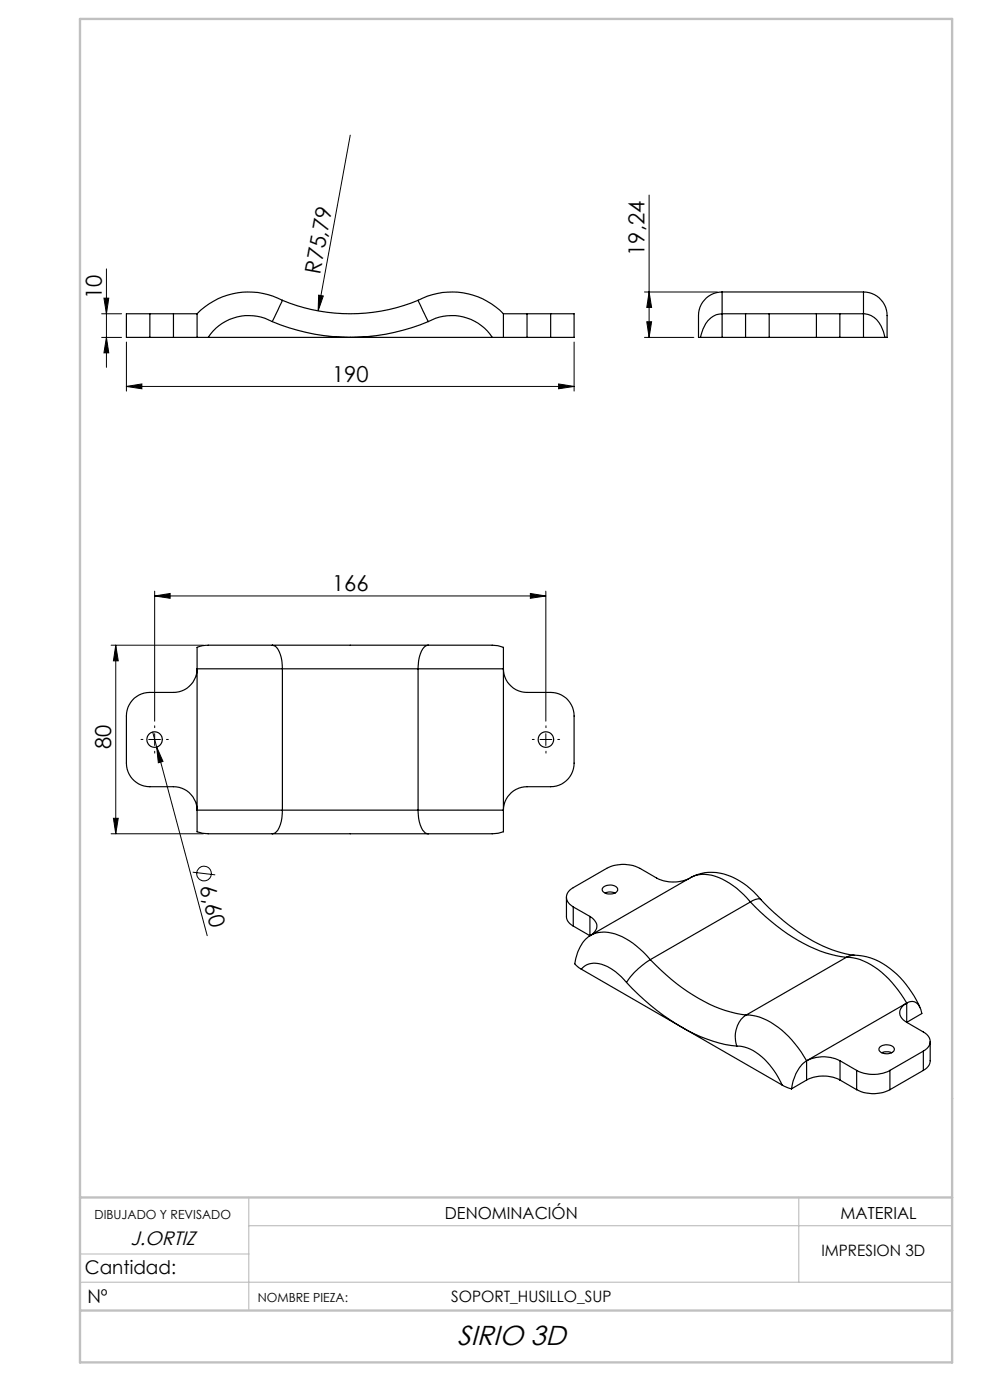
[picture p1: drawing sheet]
<svg xmlns="http://www.w3.org/2000/svg" width="210mm" height="297mm" viewBox="0 0 210 297" stroke-linecap="round" stroke-linejoin="round" font-family="sans-serif">
<g fill="none" stroke="#000" stroke-width=".21">
<path d="M74.3 28.7l-6.8 37.2M22.6 57v20.9M137.7 41.4v30.2M21.6 71.6h4.2M21.6 66.6h4.2M22 63.2h1.1l-.5 3.4zM22.6 71.6l.5 3.3h-1.1zM26.8 72.6v10.4M67.6 62.6l1 .2-1.1 3.1zM121.8 72.6v10.4M136.7 71.6h10.5M136.7 61.9h15.5"/>
<path d="M137.2 68.3h1l-.5 3.3zM137.7 61.9l.5 3.3h-1zM26.8 82l3.3-.5v1zM26.8 82h95M118.5 81.5l3.3 .5-3.3 .5zM23.6 136.9h19.5M24.6 136.9v40M24.6 136.9l.5 3.3h-1zM32.8 126.4l3.3-.5v1zM32.8 125.4v27.6M32.8 126.4h83M112.5 125.9l3.3 .5-3.3 .5z"/>
<path d="M115.8 125.4v27.6M31.5 156.9h2.5M32.4 155.3l.8 3.2M32.8 155.6v2.5M33.2 158.5l1.4 3-1 .3zM33.2 158.5l10.8 40M114.5 156.9h2.6M115.8 155.6v2.5M23.6 176.9h19.5M24.1 173.6h1l-.5 3.3zM40.9 185l4.7 .6"/>
<circle cx="43.3" cy="185.3" r="1.56"/>
</g>
<path d="M30.3 156.9h-.4M32.8 154.4v-.4M32.8 159.4v.4M35.3 156.9h.4M113.3 156.9h-.4M115.8 154.4v-.4M115.8 159.4v.4M118.3 156.9h.4" fill="none" stroke="#000" stroke-width=".21" stroke-dasharray="15.2 1.3 1.3 1.3"/>
<path d="M52.8 254v24M169.4 254v18M17 272h185M17 266h35.8M52.8 260h149.2" fill="none" stroke="#c0c0c0" stroke-width=".25"/>
<path d="M17 4h185v285h-185zM17 254h185M17 278h185" fill="none" stroke="#c0c0c0" stroke-width=".5"/>
<g fill="#000">
<path d="M67.6 62.6l1 .2-1.1 3.1zM33.2 158.5l1.4 3-1 .3z"/>
<path d="M22.6 71.6l.5 3.3h-1.1zM22 63.2h1.1l-.5 3.4zM24.1 173.6h1l-.5 3.3zM24.6 136.9l.5 3.3h-1zM137.2 68.3h1l-.5 3.3zM137.7 61.9l.5 3.3h-1z"/>
<path d="M26.8 82l3.3-.5v1zM118.5 81.5l3.3 .5-3.3 .5zM32.8 126.4l3.3-.5v1zM112.5 125.9l3.3 .5-3.3 .5z"/>
</g>
<g fill="none" stroke="#000" stroke-width=".25">
<path d="M31.8 66.6h-5v5h5M31.8 71.6h5M31.8 66.6h5M31.8 66.6v5M36.8 66.6h5M36.8 71.6h5M36.8 66.6v5M41.8 66.6v5M41.8 71.6h2.4M44.2 71.6h60.2M57.7 68.2a10.3 10.3 0 0 0-13.5 3.4M57.7 68.2a42.5 42.5 0 0 0 33.1 0"/>
<path d="M59.9 63.7a15.3 15.3 0 0 0-18.1 2.9M59.9 63.7l-2.2 4.5M59.9 63.7a37.7 37.7 0 0 0 28.8 0M88.7 63.7l2.1 4.5M88.7 63.7a15.3 15.3 0 0 1 18.1 2.9M90.8 68.2a10.3 10.3 0 0 1 13.6 3.4M104.4 71.6h2.4M106.8 66.6v5M106.8 66.6h5M106.8 71.6h5M111.8 71.6h5M111.8 66.6v5"/>
<path d="M111.8 66.6h5M116.8 66.6h5v5h-5M116.8 66.6v5M148.6 71.6h4.6M153.2 61.9a5.2 5.2 0 0 0-5 6.3v3.4h.4M153.2 66.6h5M153.2 71.6h5M153.2 66.6a4.4 4.4 0 0 0-4.1 3.2l-.5 1.8M153.2 61.9v4.7M153.2 61.9h30M153.2 66.6v5M158.2 66.6h5"/>
<path d="M158.2 71.6h5M158.2 66.6v5M163.2 71.6h10M163.2 66.6h10M163.2 66.6v5M173.2 66.6h5M173.2 71.6h5M173.2 66.6v5M178.2 66.6h5M178.2 71.6h5M178.2 66.6v5M183.2 61.9a5.2 5.2 0 0 1 5 6.3v3.4h-.5"/>
<path d="M183.2 66.6a4.6 4.6 0 0 1 4.2 3.7l.3 1.3M183.2 61.9v4.7M183.2 71.6h4.5M183.2 66.6v5M57.7 136.9h-11.2a12.3 12.3 0 0 0-4.7 .4v4.6M57.7 136.9a2.87 2.87 0 0 1 2 2.6l.2 2.4M57.7 136.9h33.1M90.8 136.9h12.6a9.1 9.1 0 0 1 3.4 .4v4.6M90.8 136.9a2.54 2.54 0 0 0-1.8 2.2l-.3 2.8M41.8 141.9h18.1M41.8 141.9a5 5 0 0 1-5 5h-5a4.9 4.9 0 0 0-5 5v10a5 5 0 0 0 5 5h5a5 5 0 0 1 5 5M41.8 141.9v30"/>
<path d="M59.9 141.9h28.8M59.9 141.9v30M88.7 141.9h18.1M88.7 141.9v30M106.8 141.9a5 5 0 0 0 5 5h5a4.9 4.9 0 0 1 5 5v10a5 5 0 0 1-5 5h-5a5 5 0 0 0-5 5M106.8 141.9v30M41.8 171.9h18.1M41.8 171.9v4.6l1.2 .3 1.2 .1h13.5M57.7 176.9h33.1M59.9 171.9a5.9 5.9 0 0 1-1.7 4.9l-.5 .1M59.9 171.9h28.8M88.7 171.9h18.1"/>
<path d="M88.7 171.9v.4a5.7 5.7 0 0 0 1.6 4.5l.5 .1M106.8 171.9v4.6l-1.1 .3-1.3 .1h-13.6M120.2 190.4v4.5l.7 1 .7 .6M121.6 196.5l3.5 2M121.6 192.4l3.5 2M121.6 192.4v4.1M125.1 198.5a8.5 8.5 0 0 0-3.2 6l1.4 1.1M125.1 194.4a2.22 2.22 0 0 1 1.3 2.9l-.5 .7-.8 .5M125.1 194.4v4.1M125.2 198.5l-.1 .1M128 188.2a2.24 2.24 0 0 1 3 .3 1.11 1.11 0 0 1-1.4 1.1 1.51 1.51 0 0 1-1.9-1zM128.3 189.4l.8-.2 1.3 .2"/>
<path d="M146.3 186.3a7.9 7.9 0 0 1-7 0l-3.6-2.1a7.7 7.7 0 0 0-7 0l-7.1 4.1a2.17 2.17 0 0 0-1.5 2.1 2.17 2.17 0 0 0 1.5 2M146.5 186.2a10.3 10.3 0 0 1 11.2 1.2l2.2 1.8 1.5 1.6M146.5 186.2l-21.3 12.2a7.2 7.2 0 0 1 6.8 .3 19.4 19.4 0 0 1 5.9 4.9M146.5 186.2a7.4 7.4 0 0 1 7.5 .7l2.3 1.6 2.9 2.8M159.2 191.3a2.14 2.14 0 0 1 2.2-.5 39.4 39.4 0 0 0 17 11.3l2.9 .6M159.2 191.3a38.6 38.6 0 0 0 17 11.2l3.3 .6M159.2 191.3l-21.3 12.3M123.3 205.6a4.3 4.3 0 0 1 5.5-.6l1.8 1.2 2.3 2.2M123.3 205.6l42.6 24.6M132.9 208.4a45.3 45.3 0 0 0 18.3 12.5 20.4 20.4 0 0 0 5.1 1M137.9 203.6a16.5 16.5 0 0 0-5 4.8M137.9 203.6a40 40 0 0 0 16 10.8l2.2 .6 2.2 .3"/>
<path d="M158.3 215.3a5.6 5.6 0 0 0-2 6.6M158.3 215.3a13.1 13.1 0 0 1 9 4.6l2 2.4 1.8 2.7M179.5 203.1a4.6 4.6 0 0 1 3.5-.3 16.9 16.9 0 0 1 10.9 8.5l1.2 2.4M179.5 203.1a13.1 13.1 0 0 1 9 4.5l2 2.5 1.8 2.7M179.5 203.1l-21.2 12.2M192.3 212.8a2.15 2.15 0 0 0-1.5 2 2.15 2.15 0 0 0 1.5 2.1M192.3 216.9l3.6 2a2.14 2.14 0 0 1 1.4 2.1 2.14 2.14 0 0 1-1.4 2M192.3 212.8a1.91 1.91 0 0 1 3 1.4l.2 .8-3.2 1.9M192.3 212.8l-21.2 12.2M192.3 212.8v4.1M156.3 221.9a9.2 9.2 0 0 1 6.9 4l1.5 2 1.2 2.3M165.9 230.2l2 .8"/>
<path d="M171.1 225a7.8 7.8 0 0 1 7.1 0M171.1 225a8.2 8.2 0 0 0-3.2 6M171.1 229.1a7.8 7.8 0 0 1 7.1 0M171.1 225v4.1M171.1 229.1l-3.2 1.9M178.2 225l3.5 2.1M178.2 225v4.1M178.2 229.1l3.5 2.1M181.7 227.1a7.7 7.7 0 0 0 7.1 0M181.7 231.2a7.7 7.7 0 0 0 7.1 0M181.7 227.1v4.1M186.7 222.1a2.11 2.11 0 0 1 3 .4 1.71 1.71 0 0 1-2.4 .9 .81 .81 0 0 1-.8-.4 .81 .81 0 0 1 .2-.9z"/>
<path d="M187 223.3l.8-.2h.7l.6 .2M188.8 227.1v4.1M195.9 223l-7.1 4.1M195.9 223v4.1M195.9 227.1l-7.1 4.1M197.3 221l-.1 4.6-.6 1-.7 .5"/>
<circle cx="32.8" cy="156.9" r="1.65"/>
<circle cx="115.8" cy="156.9" r="1.65"/>
</g>
<text font-size="5.8" x="97" y="285.2">SIRIO 3D</text>
<g font-size="4.7">
<text x="67.9" y="58.3" transform="rotate(-80 67.9 58.3)">R75,79</text>
<text x="136.7" y="54.3" transform="rotate(-90 136.7 54.3)">19,24</text>
<text x="21.6" y="63.5" transform="rotate(-90 21.6 63.5)">10</text>
<text x="70.4" y="80.9">190</text>
<text x="70.4" y="125.4">166</text>
<text x="23.6" y="158.9" transform="rotate(-90 23.6 158.9)">80</text>
<text x="42.3" y="188.2" transform="rotate(75 42.3 188.2)">6,60</text>
</g>
<text font-size="4.1" x="27.7" y="264.1">J.ORTIZ</text>
<g font-size="4">
<text x="18" y="270.3">Cantidad:</text>
<text x="18.5" y="276.3">Nº</text>
</g>
<g font-size="3.5">
<text x="94.4" y="258.6">DENOMINACIÓN</text>
<text x="178.3" y="258.6">MATERIAL</text>
</g>
<g font-size="3.3">
<text x="174.2" y="266.4">IMPRESION 3D</text>
<text x="95.7" y="276.1">SOPORT_HUSILLO_SUP</text>
</g>
<g font-size="2.7">
<text x="20.1" y="258.6">DIBUJADO Y REVISADO</text>
<text x="54.7" y="276.1">NOMBRE PIEZA:</text>
</g>
</svg>
